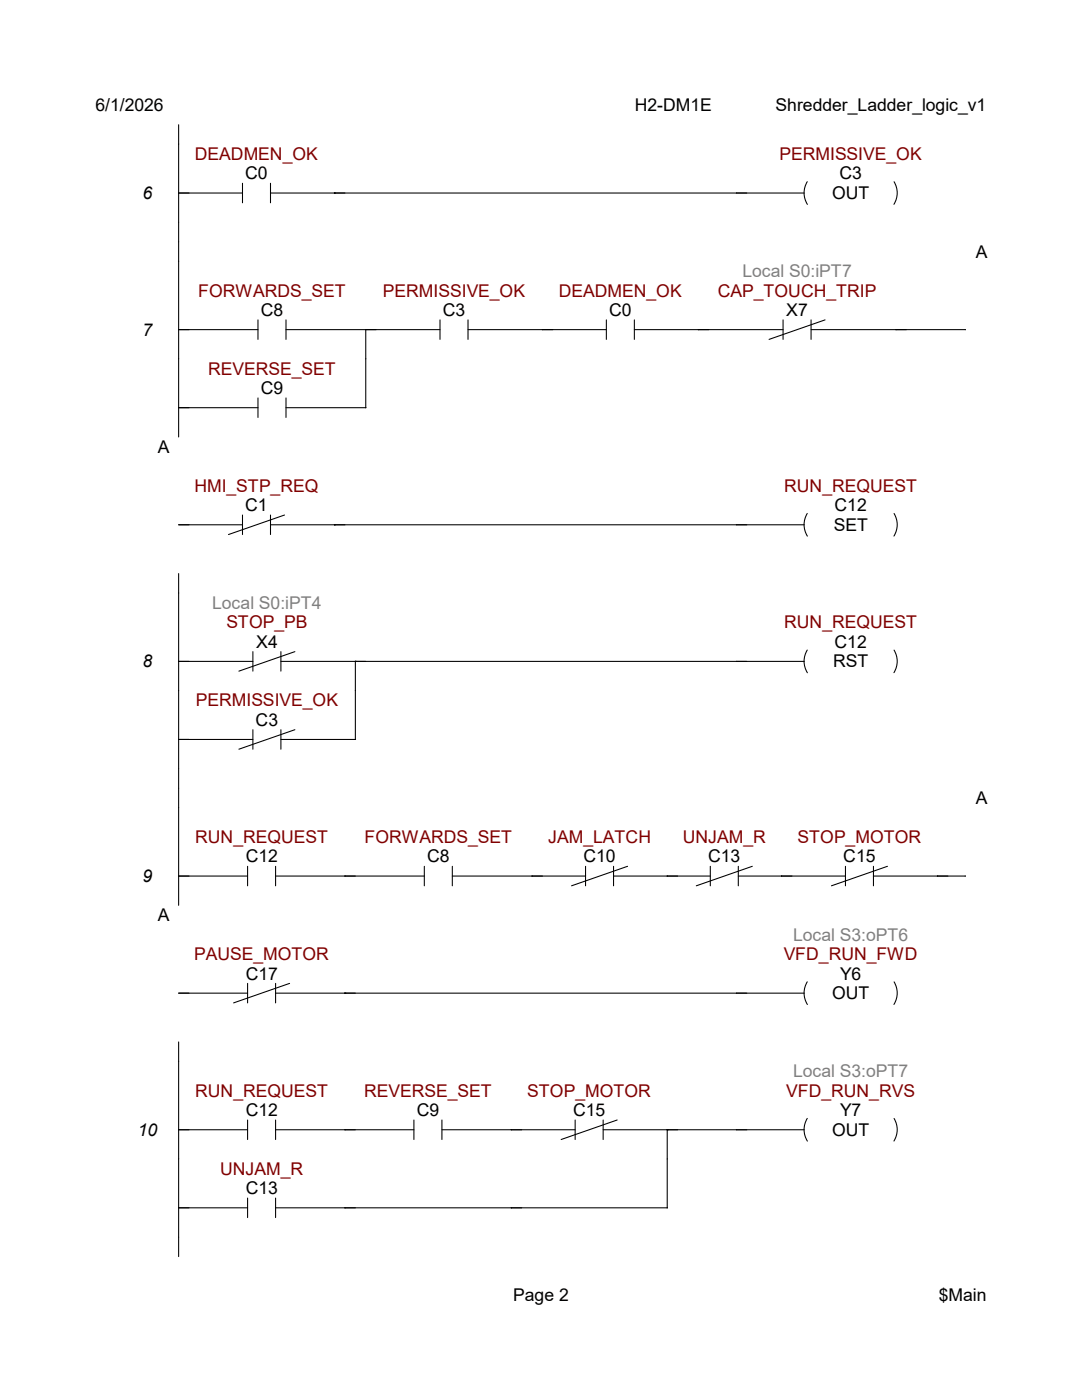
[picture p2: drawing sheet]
<svg xmlns="http://www.w3.org/2000/svg" width="216mm" height="279mm" viewBox="0 0 216 279" stroke-linecap="round" stroke-linejoin="round" font-family="sans-serif">
<g fill="none" stroke="#000" stroke-width=".21">
<path d="M35.6 24.9v62.3M35.6 38.5h12.8M48.4 36.6v3.9M54 38.5h106.5M54 36.6v3.9M66.8 38.5h.1M161.1 36.3a4.3 4.3 0 0 0 0 4.5M178.4 36.3a4.3 4.3 0 0 1 0 4.5M35.6 65.8h15.9M51.5 63.8v3.9M51.5 79.4v3.9M57.1 65.8h30.7"/>
<path d="M57.1 63.8v3.9M57.1 79.4v3.9M73 65.8v15.6M87.8 63.8v3.9M93.4 65.8h27.6M93.4 63.8v3.9M121 63.8v3.9M126.6 65.8h29.7M126.6 63.8v3.9M156.3 63.8v3.9M161.8 65.8h30.9M161.8 63.8v3.9"/>
<path d="M164.6 63.8l-11.1 3.9M35.6 81.4h15.9M57.1 81.4h15.9"/>
</g>
<path d="M194.7 48.3h2.4v3.9h-2.4z" fill="#fff"/>
<path d="M35.6 104.7h12.8M48.4 102.8v3.9M54 104.7h106.5M54 102.8v3.9M56.8 102.8l-11.2 3.9M66.8 104.7h.1M161.1 102.5a4.3 4.3 0 0 0 0 4.5M178.4 102.5a4.3 4.3 0 0 1 0 4.5" fill="none" stroke="#000" stroke-width=".21"/>
<path d="M31.5 87.2h2.3v3.9h-2.3z" fill="#fff"/>
<g fill="none" stroke="#000" stroke-width=".21">
<path d="M35.6 114.5v66.2M35.6 132h14.9M50.5 130v3.9M56 132h104.5M56 130v3.9M58.8 130l-11.1 3.9M70.9 132h.1M70.9 132v15.6M161.1 129.7a4.3 4.3 0 0 0 0 4.6M178.4 129.7a4.3 4.3 0 0 1 0 4.5M35.6 147.6h14.9M50.5 145.6v3.9"/>
<path d="M56 145.6v3.9M56 147.6h15M58.8 145.6l-11.1 3.9M35.6 174.8h13.8M49.4 172.9v3.9M55 174.8h29.7M55 172.9v3.9M84.7 172.9v3.9M90.3 174.8h26.5M90.3 172.9v3.9M116.8 172.9v3.9M122.4 174.8h19.3"/>
<path d="M122.4 172.9v3.9M125.2 172.9l-11.2 3.9M141.7 172.9v3.9M147.3 174.8h21.4M147.3 172.9v3.9M150.1 172.9l-11.2 3.9M168.7 172.9v3.9M174.3 174.8h18.4M174.3 172.9v3.9M177.1 172.9l-11.2 3.9"/>
</g>
<path d="M194.7 157.3h2.4v3.9h-2.4z" fill="#fff"/>
<path d="M35.6 198.2h13.8M49.4 196.3v3.9M55 198.2h105.5M55 196.3v3.9M57.8 196.3l-11.2 3.9M68.8 198.2h.1M161.1 195.9a4.3 4.3 0 0 0 0 4.6M178.4 196a4.3 4.3 0 0 1 0 4.5" fill="none" stroke="#000" stroke-width=".21"/>
<path d="M31.5 180.7h2.3v3.9h-2.3z" fill="#fff"/>
<g fill="none" stroke="#000" stroke-width=".21">
<path d="M35.6 207.9v42.9M35.6 225.5h13.8M49.4 223.5v3.9M49.4 239.1v3.9M55 225.5h27.6M55 223.5v3.9M55 239.1v3.9M82.6 223.5v3.9M88.2 225.5h26.6M88.2 223.5v3.9M114.8 223.5v3.9M120.4 225.5h40.1"/>
<path d="M120.4 223.5v3.9M123.1 223.5l-11.1 3.9M133.1 225.5h.1M133.1 225.5v15.5M161.1 223.2a4.3 4.3 0 0 0 0 4.5M178.4 223.2a4.3 4.3 0 0 1 0 4.5M35.6 241h13.8M55 241h78.2"/>
</g>
<g fill="#fff">
<path d="M102.4 256.5h11.1v3.8h-11.1z"/>
<path d="M187.3 256.5h9.5v3.8h-9.5z"/>
</g>
<g font-size="3.5">
<text x="19" y="22.2">6/1/2026</text>
<text x="126.7" y="22.2">H2-DM1E</text>
<text x="154.8" y="22.2">Shredder_Ladder_logic_v1</text>
<text x="48.9" y="35.8">C0</text>
<text x="167.5" y="35.8">C3</text>
<text x="28.4" y="39.7">6</text>
<text x="166" y="39.7">OUT</text>
<text x="194.7" y="51.4">A</text>
<text x="52.1" y="63.1">C8</text>
<text x="88.3" y="63.1">C3</text>
<text x="121.5" y="63.1">C0</text>
<text x="156.9" y="63.1">X7</text>
<text x="28.4" y="67">7</text>
<text x="52.1" y="78.7">C9</text>
<text x="31.5" y="90.3">A</text>
<text x="48.9" y="102">C1</text>
<text x="166.4" y="105.9">SET</text>
<text x="166.5" y="102">C12</text>
<text x="51.1" y="129.3">X4</text>
<text x="166.5" y="129.3">C12</text>
<text x="28.4" y="133.2">8</text>
<text x="166.2" y="133.2">RST</text>
<text x="51" y="144.9">C3</text>
<text x="194.7" y="160.4">A</text>
<text x="49" y="172.1">C12</text>
<text x="85.3" y="172.1">C8</text>
<text x="116.4" y="172.1">C10</text>
<text x="141.3" y="172.1">C13</text>
<text x="168.3" y="172.1">C15</text>
<text x="28.4" y="176">9</text>
<text x="31.5" y="183.8">A</text>
<text x="49" y="195.5">C17</text>
<text x="167.6" y="195.5">Y6</text>
<text x="166" y="199.4">OUT</text>
<text x="27.5" y="226.7">10</text>
<text x="49" y="222.8">C12</text>
<text x="83.2" y="222.8">C9</text>
<text x="114.3" y="222.8">C15</text>
<text x="166" y="226.7">OUT</text>
<text x="167.6" y="222.8">Y7</text>
<text x="49" y="238.3">C13</text>
<text x="102.4" y="259.6">Page 2</text>
<text x="187.3" y="259.6">$Main</text>
</g>
<g font-size="3.5" fill="#800000">
<text x="38.9" y="31.9">DEADMEN_OK</text>
<text x="155.5" y="31.9">PERMISSIVE_OK</text>
<text x="39.5" y="59.2">FORWARDS_SET</text>
<text x="76.4" y="59.2">PERMISSIVE_OK</text>
<text x="111.5" y="59.2">DEADMEN_OK</text>
<text x="143.2" y="59.2">CAP_TOUCH_TRIP</text>
<text x="41.5" y="74.8">REVERSE_SET</text>
<text x="38.8" y="98.1">HMI_STP_REQ</text>
<text x="156.5" y="98.1">RUN_REQUEST</text>
<text x="45.2" y="125.4">STOP_PB</text>
<text x="156.5" y="125.4">RUN_REQUEST</text>
<text x="39.1" y="141">PERMISSIVE_OK</text>
<text x="38.9" y="168.2">RUN_REQUEST</text>
<text x="72.7" y="168.2">FORWARDS_SET</text>
<text x="109.4" y="168.2">JAM_LATCH</text>
<text x="136.2" y="168.2">UNJAM_R</text>
<text x="159.1" y="168.2">STOP_MOTOR</text>
<text x="38.7" y="191.6">PAUSE_MOTOR</text>
<text x="156.4" y="191.6">VFD_RUN_FWD</text>
<text x="38.9" y="218.9">RUN_REQUEST</text>
<text x="72.6" y="218.9">REVERSE_SET</text>
<text x="105.2" y="218.9">STOP_MOTOR</text>
<text x="156.9" y="218.9">VFD_RUN_RVS</text>
<text x="43.9" y="234.4">UNJAM_R</text>
</g>
<g font-size="3.5" fill="#808080">
<text x="148.1" y="55.3">Local S0:iPT7</text>
<text x="42.3" y="121.5">Local S0:iPT4</text>
<text x="158.2" y="187.7">Local S3:oPT6</text>
<text x="158.2" y="215">Local S3:oPT7</text>
</g>
</svg>
